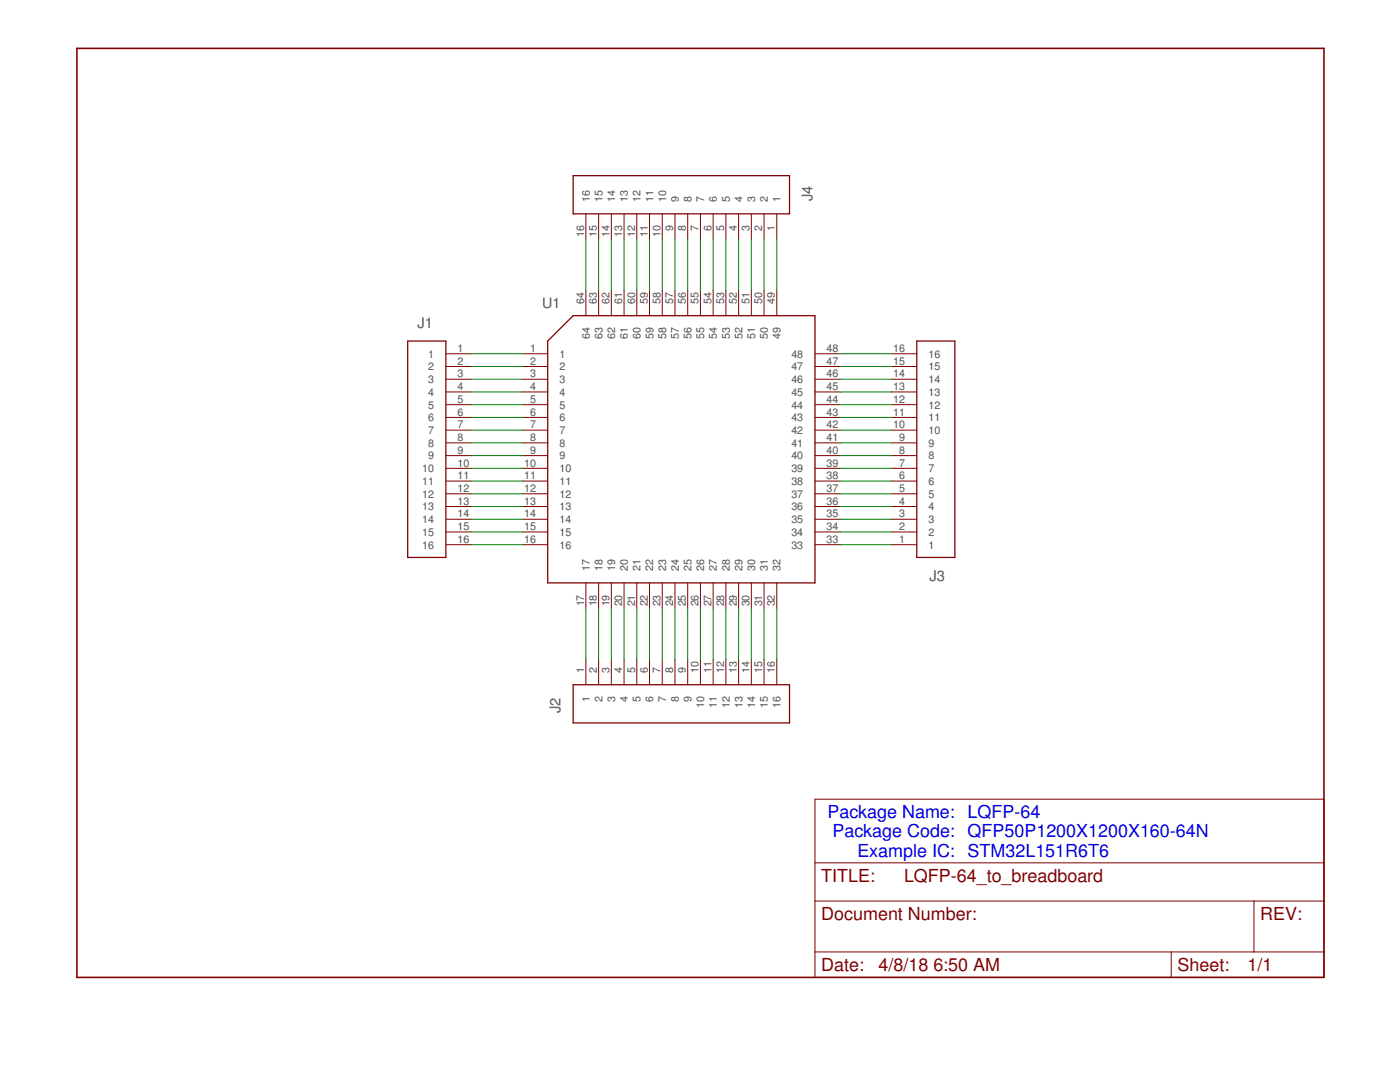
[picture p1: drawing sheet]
<?xml version="1.0" encoding="utf-8"?>
<!DOCTYPE eagle SYSTEM "eagle.dtd">
<eagle version="8.5.1">
<drawing>
<settings>
<setting alwaysvectorfont="no"/>
<setting verticaltext="up"/>
</settings>
<grid distance="0.1" unitdist="inch" unit="inch" style="lines" multiple="2" display="yes" altdistance="0.01" altunitdist="inch" altunit="inch"/>
<schematic xreflabel="%F%N/%S.%C%R" xrefpart="/%S.%C%R">
<libraries>
<library name="SnapEDA">
<symbols>
<symbol name="LETTER_L">
<frame x1="0" y1="0" x2="248.92" y2="185.42" columns="12" rows="17" layer="94" border-left="no" border-top="no" border-right="no" border-bottom="no"/>
</symbol>
<symbol name="DOCFIELD">
<wire x1="0" y1="0" x2="71.12" y2="0" width="0.1016" layer="94"/>
<wire x1="101.6" y1="15.24" x2="87.63" y2="15.24" width="0.1016" layer="94"/>
<wire x1="0" y1="0" x2="0" y2="5.08" width="0.1016" layer="94"/>
<wire x1="0" y1="5.08" x2="71.12" y2="5.08" width="0.1016" layer="94"/>
<wire x1="0" y1="5.08" x2="0" y2="15.24" width="0.1016" layer="94"/>
<wire x1="101.6" y1="15.24" x2="101.6" y2="5.08" width="0.1016" layer="94"/>
<wire x1="71.12" y1="5.08" x2="71.12" y2="0" width="0.1016" layer="94"/>
<wire x1="71.12" y1="5.08" x2="87.63" y2="5.08" width="0.1016" layer="94"/>
<wire x1="71.12" y1="0" x2="101.6" y2="0" width="0.1016" layer="94"/>
<wire x1="87.63" y1="15.24" x2="87.63" y2="5.08" width="0.1016" layer="94"/>
<wire x1="87.63" y1="15.24" x2="0" y2="15.24" width="0.1016" layer="94"/>
<wire x1="87.63" y1="5.08" x2="101.6" y2="5.08" width="0.1016" layer="94"/>
<wire x1="101.6" y1="5.08" x2="101.6" y2="0" width="0.1016" layer="94"/>
<wire x1="0" y1="15.24" x2="0" y2="22.86" width="0.1016" layer="94"/>
<wire x1="101.6" y1="35.56" x2="0" y2="35.56" width="0.1016" layer="94"/>
<wire x1="101.6" y1="35.56" x2="101.6" y2="22.86" width="0.1016" layer="94"/>
<wire x1="0" y1="22.86" x2="101.6" y2="22.86" width="0.1016" layer="94"/>
<wire x1="0" y1="22.86" x2="0" y2="35.56" width="0.1016" layer="94"/>
<wire x1="101.6" y1="22.86" x2="101.6" y2="15.24" width="0.1016" layer="94"/>
<text x="1.27" y="1.27" size="2.54" layer="94">Date:</text>
<text x="12.7" y="1.27" size="2.54" layer="94">&gt;LAST_DATE_TIME</text>
<text x="72.39" y="1.27" size="2.54" layer="94">Sheet:</text>
<text x="86.36" y="1.27" size="2.54" layer="94">&gt;SHEET</text>
<text x="88.9" y="11.43" size="2.54" layer="94">REV:</text>
<text x="1.27" y="19.05" size="2.54" layer="94">TITLE:</text>
<text x="1.27" y="11.43" size="2.54" layer="94">Document Number:</text>
<text x="17.78" y="19.05" size="2.54" layer="94">&gt;DRAWING_NAME</text>
</symbol>
<symbol name="IC-GENERIC-64">
<pin name="1" x="-30.48" y="20.32" length="middle"/>
<pin name="2" x="-30.48" y="17.78" length="middle"/>
<pin name="3" x="-30.48" y="15.24" length="middle"/>
<pin name="4" x="-30.48" y="12.7" length="middle"/>
<pin name="5" x="-30.48" y="10.16" length="middle"/>
<pin name="6" x="-30.48" y="7.62" length="middle"/>
<pin name="7" x="-30.48" y="5.08" length="middle"/>
<pin name="8" x="-30.48" y="2.54" length="middle"/>
<pin name="9" x="-30.48" y="0" length="middle"/>
<pin name="10" x="-30.48" y="-2.54" length="middle"/>
<pin name="11" x="-30.48" y="-5.08" length="middle"/>
<pin name="12" x="-30.48" y="-7.62" length="middle"/>
<pin name="13" x="-30.48" y="-10.16" length="middle"/>
<pin name="14" x="-30.48" y="-12.7" length="middle"/>
<pin name="15" x="-30.48" y="-15.24" length="middle"/>
<pin name="16" x="-30.48" y="-17.78" length="middle"/>
<pin name="17" x="-17.78" y="-30.48" length="middle" rot="R90"/>
<pin name="18" x="-15.24" y="-30.48" length="middle" rot="R90"/>
<pin name="19" x="-12.7" y="-30.48" length="middle" rot="R90"/>
<pin name="20" x="-10.16" y="-30.48" length="middle" rot="R90"/>
<pin name="21" x="-7.62" y="-30.48" length="middle" rot="R90"/>
<pin name="22" x="-5.08" y="-30.48" length="middle" rot="R90"/>
<pin name="23" x="-2.54" y="-30.48" length="middle" rot="R90"/>
<pin name="24" x="0" y="-30.48" length="middle" rot="R90"/>
<pin name="25" x="2.54" y="-30.48" length="middle" rot="R90"/>
<pin name="26" x="5.08" y="-30.48" length="middle" rot="R90"/>
<pin name="27" x="7.62" y="-30.48" length="middle" rot="R90"/>
<pin name="28" x="10.16" y="-30.48" length="middle" rot="R90"/>
<pin name="29" x="12.7" y="-30.48" length="middle" rot="R90"/>
<pin name="30" x="15.24" y="-30.48" length="middle" rot="R90"/>
<pin name="31" x="17.78" y="-30.48" length="middle" rot="R90"/>
<pin name="32" x="20.32" y="-30.48" length="middle" rot="R90"/>
<pin name="33" x="33.02" y="-17.78" length="middle" rot="R180"/>
<pin name="34" x="33.02" y="-15.24" length="middle" rot="R180"/>
<pin name="35" x="33.02" y="-12.7" length="middle" rot="R180"/>
<pin name="36" x="33.02" y="-10.16" length="middle" rot="R180"/>
<pin name="37" x="33.02" y="-7.62" length="middle" rot="R180"/>
<pin name="38" x="33.02" y="-5.08" length="middle" rot="R180"/>
<pin name="39" x="33.02" y="-2.54" length="middle" rot="R180"/>
<pin name="40" x="33.02" y="0" length="middle" rot="R180"/>
<pin name="41" x="33.02" y="2.54" length="middle" rot="R180"/>
<pin name="42" x="33.02" y="5.08" length="middle" rot="R180"/>
<pin name="43" x="33.02" y="7.62" length="middle" rot="R180"/>
<pin name="44" x="33.02" y="10.16" length="middle" rot="R180"/>
<pin name="45" x="33.02" y="12.7" length="middle" rot="R180"/>
<pin name="46" x="33.02" y="15.24" length="middle" rot="R180"/>
<pin name="47" x="33.02" y="17.78" length="middle" rot="R180"/>
<pin name="48" x="33.02" y="20.32" length="middle" rot="R180"/>
<pin name="49" x="20.32" y="33.02" length="middle" rot="R270"/>
<pin name="50" x="17.78" y="33.02" length="middle" rot="R270"/>
<pin name="51" x="15.24" y="33.02" length="middle" rot="R270"/>
<pin name="52" x="12.7" y="33.02" length="middle" rot="R270"/>
<pin name="53" x="10.16" y="33.02" length="middle" rot="R270"/>
<pin name="54" x="7.62" y="33.02" length="middle" rot="R270"/>
<pin name="55" x="5.08" y="33.02" length="middle" rot="R270"/>
<pin name="56" x="2.54" y="33.02" length="middle" rot="R270"/>
<pin name="57" x="0" y="33.02" length="middle" rot="R270"/>
<pin name="58" x="-2.54" y="33.02" length="middle" rot="R270"/>
<pin name="59" x="-5.08" y="33.02" length="middle" rot="R270"/>
<pin name="60" x="-7.62" y="33.02" length="middle" rot="R270"/>
<pin name="61" x="-10.16" y="33.02" length="middle" rot="R270"/>
<pin name="62" x="-12.7" y="33.02" length="middle" rot="R270"/>
<pin name="63" x="-15.24" y="33.02" length="middle" rot="R270"/>
<pin name="64" x="-17.78" y="33.02" length="middle" rot="R270"/>
<wire x1="-25.4" y1="-25.4" x2="27.94" y2="-25.4" width="0.254" layer="94"/>
<wire x1="27.94" y1="-25.4" x2="27.94" y2="27.94" width="0.254" layer="94"/>
<wire x1="27.94" y1="27.94" x2="-20.32" y2="27.94" width="0.254" layer="94"/>
<wire x1="-20.32" y1="27.94" x2="-25.4" y2="22.86" width="0.254" layer="94"/>
<wire x1="-25.4" y1="22.86" x2="-25.4" y2="-25.4" width="0.254" layer="94"/>
<text x="-22.86" y="30.48" size="2.032" layer="95" align="center-right">&gt;NAME</text>
</symbol>
<symbol name="CONNECTOR_16">
<pin name="1" x="-7.62" y="17.78" length="middle"/>
<pin name="2" x="-7.62" y="15.24" length="middle"/>
<pin name="3" x="-7.62" y="12.7" length="middle"/>
<pin name="4" x="-7.62" y="10.16" length="middle"/>
<pin name="5" x="-7.62" y="7.62" length="middle"/>
<pin name="6" x="-7.62" y="5.08" length="middle"/>
<pin name="7" x="-7.62" y="2.54" length="middle"/>
<pin name="8" x="-7.62" y="0" length="middle"/>
<wire x1="-2.54" y1="20.32" x2="-2.54" y2="-22.86" width="0.254" layer="94"/>
<wire x1="-2.54" y1="-22.86" x2="5.08" y2="-22.86" width="0.254" layer="94"/>
<wire x1="5.08" y1="-22.86" x2="5.08" y2="20.32" width="0.254" layer="94"/>
<wire x1="5.08" y1="20.32" x2="-2.54" y2="20.32" width="0.254" layer="94"/>
<text x="0" y="22.86" size="2.0828" layer="95">&gt;NAME</text>
<pin name="9" x="-7.62" y="-2.54" length="middle"/>
<pin name="10" x="-7.62" y="-5.08" length="middle"/>
<pin name="11" x="-7.62" y="-7.62" length="middle"/>
<pin name="12" x="-7.62" y="-10.16" length="middle"/>
<pin name="13" x="-7.62" y="-12.7" length="middle"/>
<pin name="14" x="-7.62" y="-15.24" length="middle"/>
<pin name="15" x="-7.62" y="-17.78" length="middle"/>
<pin name="16" x="-7.62" y="-20.32" length="middle"/>
</symbol>
</symbols>
<devicesets>
<deviceset name="LETTER_L" prefix="FRAME" uservalue="yes">
<gates>
<gate name="G$1" symbol="LETTER_L" x="0" y="0"/>
<gate name="G$2" symbol="DOCFIELD" x="147.32" y="0" addlevel="must"/>
</gates>
<devices>
<device name="">
<technologies>
<technology name=""/>
</technologies>
</device>
</devices>
</deviceset>
<deviceset name="IC_GENERIC_64" prefix="U">
<gates>
<gate name="G$1" symbol="IC-GENERIC-64" x="0" y="0"/>
</gates>
<devices>
<device name="-LQFP" package="QFP50P1200X1200X160-64N">
<connects>
<connect gate="G$1" pin="1" pad="1"/>
<connect gate="G$1" pin="10" pad="10"/>
<connect gate="G$1" pin="11" pad="11"/>
<connect gate="G$1" pin="12" pad="12"/>
<connect gate="G$1" pin="13" pad="13"/>
<connect gate="G$1" pin="14" pad="14"/>
<connect gate="G$1" pin="15" pad="15"/>
<connect gate="G$1" pin="16" pad="16"/>
<connect gate="G$1" pin="17" pad="17"/>
<connect gate="G$1" pin="18" pad="18"/>
<connect gate="G$1" pin="19" pad="19"/>
<connect gate="G$1" pin="2" pad="2"/>
<connect gate="G$1" pin="20" pad="20"/>
<connect gate="G$1" pin="21" pad="21"/>
<connect gate="G$1" pin="22" pad="22"/>
<connect gate="G$1" pin="23" pad="23"/>
<connect gate="G$1" pin="24" pad="24"/>
<connect gate="G$1" pin="25" pad="25"/>
<connect gate="G$1" pin="26" pad="26"/>
<connect gate="G$1" pin="27" pad="27"/>
<connect gate="G$1" pin="28" pad="28"/>
<connect gate="G$1" pin="29" pad="29"/>
<connect gate="G$1" pin="3" pad="3"/>
<connect gate="G$1" pin="30" pad="30"/>
<connect gate="G$1" pin="31" pad="31"/>
<connect gate="G$1" pin="32" pad="32"/>
<connect gate="G$1" pin="33" pad="33"/>
<connect gate="G$1" pin="34" pad="34"/>
<connect gate="G$1" pin="35" pad="35"/>
<connect gate="G$1" pin="36" pad="36"/>
<connect gate="G$1" pin="37" pad="37"/>
<connect gate="G$1" pin="38" pad="38"/>
<connect gate="G$1" pin="39" pad="39"/>
<connect gate="G$1" pin="4" pad="4"/>
<connect gate="G$1" pin="40" pad="40"/>
<connect gate="G$1" pin="41" pad="41"/>
<connect gate="G$1" pin="42" pad="42"/>
<connect gate="G$1" pin="43" pad="43"/>
<connect gate="G$1" pin="44" pad="44"/>
<connect gate="G$1" pin="45" pad="45"/>
<connect gate="G$1" pin="46" pad="46"/>
<connect gate="G$1" pin="47" pad="47"/>
<connect gate="G$1" pin="48" pad="48"/>
<connect gate="G$1" pin="49" pad="49"/>
<connect gate="G$1" pin="5" pad="5"/>
<connect gate="G$1" pin="50" pad="50"/>
<connect gate="G$1" pin="51" pad="51"/>
<connect gate="G$1" pin="52" pad="52"/>
<connect gate="G$1" pin="53" pad="53"/>
<connect gate="G$1" pin="54" pad="54"/>
<connect gate="G$1" pin="55" pad="55"/>
<connect gate="G$1" pin="56" pad="56"/>
<connect gate="G$1" pin="57" pad="57"/>
<connect gate="G$1" pin="58" pad="58"/>
<connect gate="G$1" pin="59" pad="59"/>
<connect gate="G$1" pin="6" pad="6"/>
<connect gate="G$1" pin="60" pad="60"/>
<connect gate="G$1" pin="61" pad="61"/>
<connect gate="G$1" pin="62" pad="62"/>
<connect gate="G$1" pin="63" pad="63"/>
<connect gate="G$1" pin="64" pad="64"/>
<connect gate="G$1" pin="7" pad="7"/>
<connect gate="G$1" pin="8" pad="8"/>
<connect gate="G$1" pin="9" pad="9"/>
</connects>
<technologies>
<technology name=""/>
</technologies>
</device>
</devices>
</deviceset>
<deviceset name="CONNECTOR_16" prefix="J">
<gates>
<gate name="G$1" symbol="CONNECTOR_16" x="0" y="0"/>
</gates>
<devices>
<device name="" package="68000-116HLF">
<connects>
<connect gate="G$1" pin="1" pad="1"/>
<connect gate="G$1" pin="10" pad="10"/>
<connect gate="G$1" pin="11" pad="11"/>
<connect gate="G$1" pin="12" pad="12"/>
<connect gate="G$1" pin="13" pad="13"/>
<connect gate="G$1" pin="14" pad="14"/>
<connect gate="G$1" pin="15" pad="15"/>
<connect gate="G$1" pin="16" pad="16"/>
<connect gate="G$1" pin="2" pad="2"/>
<connect gate="G$1" pin="3" pad="3"/>
<connect gate="G$1" pin="4" pad="4"/>
<connect gate="G$1" pin="5" pad="5"/>
<connect gate="G$1" pin="6" pad="6"/>
<connect gate="G$1" pin="7" pad="7"/>
<connect gate="G$1" pin="8" pad="8"/>
<connect gate="G$1" pin="9" pad="9"/>
</connects>
<technologies>
<technology name=""/>
</technologies>
</device>
<device name="-NO_SQUARE" package="68000-116HLF-NO-SQUARE">
<connects>
<connect gate="G$1" pin="1" pad="1"/>
<connect gate="G$1" pin="10" pad="10"/>
<connect gate="G$1" pin="11" pad="11"/>
<connect gate="G$1" pin="12" pad="12"/>
<connect gate="G$1" pin="13" pad="13"/>
<connect gate="G$1" pin="14" pad="14"/>
<connect gate="G$1" pin="15" pad="15"/>
<connect gate="G$1" pin="16" pad="16"/>
<connect gate="G$1" pin="2" pad="2"/>
<connect gate="G$1" pin="3" pad="3"/>
<connect gate="G$1" pin="4" pad="4"/>
<connect gate="G$1" pin="5" pad="5"/>
<connect gate="G$1" pin="6" pad="6"/>
<connect gate="G$1" pin="7" pad="7"/>
<connect gate="G$1" pin="8" pad="8"/>
<connect gate="G$1" pin="9" pad="9"/>
</connects>
<technologies>
<technology name=""/>
</technologies>
</device>
</devices>
</deviceset>
</devicesets>
</library>
</libraries>
<attributes>
</attributes>
<variantdefs>
</variantdefs>
<classes>
<class number="0" name="default" width="0" drill="0">
</class>
</classes>
<parts>
<part name="FRAME1" library="SnapEDA" deviceset="LETTER_L" device=""/>
<part name="U1" library="SnapEDA" deviceset="IC_GENERIC_64" device="-LQFP"/>
<part name="J1" library="SnapEDA" deviceset="CONNECTOR_16" device=""/>
<part name="J2" library="SnapEDA" deviceset="CONNECTOR_16" device="-NO_SQUARE"/>
<part name="J3" library="SnapEDA" deviceset="CONNECTOR_16" device="-NO_SQUARE"/>
<part name="J4" library="SnapEDA" deviceset="CONNECTOR_16" device="-NO_SQUARE"/>
</parts>
<sheets>
<sheet>
<plain>
<text x="177.8" y="24.13" size="2.54" layer="89">LQFP-64
QFP50P1200X1200X160-64N
STM32L151R6T6</text>
<text x="175.26" y="24.13" size="2.54" layer="89" align="bottom-right">Package Name:
Package Code:
Example IC:</text>
</plain>
<instances>
<instance part="FRAME1" gate="G$1" x="0" y="0"/>
<instance part="FRAME1" gate="G$2" x="147.32" y="0"/>
<instance part="U1" gate="G$1" x="119.38" y="104.14"/>
<instance part="J1" gate="G$1" x="71.12" y="106.68" rot="MR0"/>
<instance part="J2" gate="G$1" x="119.38" y="55.88" rot="MR270"/>
<instance part="J3" gate="G$1" x="170.18" y="104.14" rot="MR180"/>
<instance part="J4" gate="G$1" x="121.92" y="154.94" rot="MR90"/>
</instances>
<busses>
</busses>
<nets>
<net name="N$1" class="0">
<segment>
<pinref part="U1" gate="G$1" pin="1"/>
<pinref part="J1" gate="G$1" pin="1"/>
<wire x1="78.74" y1="124.46" x2="88.9" y2="124.46" width="0.1524" layer="91"/>
</segment>
</net>
<net name="N$2" class="0">
<segment>
<pinref part="U1" gate="G$1" pin="2"/>
<pinref part="J1" gate="G$1" pin="2"/>
<wire x1="78.74" y1="121.92" x2="88.9" y2="121.92" width="0.1524" layer="91"/>
</segment>
</net>
<net name="N$3" class="0">
<segment>
<pinref part="U1" gate="G$1" pin="3"/>
<pinref part="J1" gate="G$1" pin="3"/>
<wire x1="78.74" y1="119.38" x2="88.9" y2="119.38" width="0.1524" layer="91"/>
</segment>
</net>
<net name="N$4" class="0">
<segment>
<pinref part="U1" gate="G$1" pin="4"/>
<pinref part="J1" gate="G$1" pin="4"/>
<wire x1="78.74" y1="116.84" x2="88.9" y2="116.84" width="0.1524" layer="91"/>
</segment>
</net>
<net name="N$5" class="0">
<segment>
<pinref part="U1" gate="G$1" pin="5"/>
<pinref part="J1" gate="G$1" pin="5"/>
<wire x1="78.74" y1="114.3" x2="88.9" y2="114.3" width="0.1524" layer="91"/>
</segment>
</net>
<net name="N$6" class="0">
<segment>
<pinref part="U1" gate="G$1" pin="6"/>
<pinref part="J1" gate="G$1" pin="6"/>
<wire x1="78.74" y1="111.76" x2="88.9" y2="111.76" width="0.1524" layer="91"/>
</segment>
</net>
<net name="N$7" class="0">
<segment>
<pinref part="U1" gate="G$1" pin="7"/>
<pinref part="J1" gate="G$1" pin="7"/>
<wire x1="78.74" y1="109.22" x2="88.9" y2="109.22" width="0.1524" layer="91"/>
</segment>
</net>
<net name="N$8" class="0">
<segment>
<pinref part="U1" gate="G$1" pin="8"/>
<pinref part="J1" gate="G$1" pin="8"/>
<wire x1="78.74" y1="106.68" x2="88.9" y2="106.68" width="0.1524" layer="91"/>
</segment>
</net>
<net name="N$9" class="0">
<segment>
<pinref part="U1" gate="G$1" pin="9"/>
<pinref part="J1" gate="G$1" pin="9"/>
<wire x1="78.74" y1="104.14" x2="88.9" y2="104.14" width="0.1524" layer="91"/>
</segment>
</net>
<net name="N$10" class="0">
<segment>
<pinref part="U1" gate="G$1" pin="10"/>
<pinref part="J1" gate="G$1" pin="10"/>
<wire x1="78.74" y1="101.6" x2="88.9" y2="101.6" width="0.1524" layer="91"/>
</segment>
</net>
<net name="N$11" class="0">
<segment>
<pinref part="U1" gate="G$1" pin="11"/>
<pinref part="J1" gate="G$1" pin="11"/>
<wire x1="78.74" y1="99.06" x2="88.9" y2="99.06" width="0.1524" layer="91"/>
</segment>
</net>
<net name="N$12" class="0">
<segment>
<pinref part="U1" gate="G$1" pin="12"/>
<pinref part="J1" gate="G$1" pin="12"/>
<wire x1="78.74" y1="96.52" x2="88.9" y2="96.52" width="0.1524" layer="91"/>
</segment>
</net>
<net name="N$13" class="0">
<segment>
<pinref part="U1" gate="G$1" pin="13"/>
<pinref part="J1" gate="G$1" pin="13"/>
<wire x1="78.74" y1="93.98" x2="88.9" y2="93.98" width="0.1524" layer="91"/>
</segment>
</net>
<net name="N$14" class="0">
<segment>
<pinref part="U1" gate="G$1" pin="14"/>
<pinref part="J1" gate="G$1" pin="14"/>
<wire x1="78.74" y1="91.44" x2="88.9" y2="91.44" width="0.1524" layer="91"/>
</segment>
</net>
<net name="N$15" class="0">
<segment>
<pinref part="U1" gate="G$1" pin="15"/>
<pinref part="J1" gate="G$1" pin="15"/>
<wire x1="78.74" y1="88.9" x2="88.9" y2="88.9" width="0.1524" layer="91"/>
</segment>
</net>
<net name="N$16" class="0">
<segment>
<pinref part="U1" gate="G$1" pin="16"/>
<pinref part="J1" gate="G$1" pin="16"/>
<wire x1="78.74" y1="86.36" x2="88.9" y2="86.36" width="0.1524" layer="91"/>
</segment>
</net>
<net name="N$17" class="0">
<segment>
<pinref part="U1" gate="G$1" pin="17"/>
<pinref part="J2" gate="G$1" pin="1"/>
<wire x1="101.6" y1="63.5" x2="101.6" y2="73.66" width="0.1524" layer="91"/>
</segment>
</net>
<net name="N$18" class="0">
<segment>
<pinref part="U1" gate="G$1" pin="18"/>
<pinref part="J2" gate="G$1" pin="2"/>
<wire x1="104.14" y1="63.5" x2="104.14" y2="73.66" width="0.1524" layer="91"/>
</segment>
</net>
<net name="N$19" class="0">
<segment>
<pinref part="U1" gate="G$1" pin="19"/>
<pinref part="J2" gate="G$1" pin="3"/>
<wire x1="106.68" y1="63.5" x2="106.68" y2="73.66" width="0.1524" layer="91"/>
</segment>
</net>
<net name="N$20" class="0">
<segment>
<pinref part="U1" gate="G$1" pin="20"/>
<pinref part="J2" gate="G$1" pin="4"/>
<wire x1="109.22" y1="63.5" x2="109.22" y2="73.66" width="0.1524" layer="91"/>
</segment>
</net>
<net name="N$21" class="0">
<segment>
<pinref part="U1" gate="G$1" pin="21"/>
<pinref part="J2" gate="G$1" pin="5"/>
<wire x1="111.76" y1="63.5" x2="111.76" y2="73.66" width="0.1524" layer="91"/>
</segment>
</net>
<net name="N$22" class="0">
<segment>
<pinref part="U1" gate="G$1" pin="22"/>
<pinref part="J2" gate="G$1" pin="6"/>
<wire x1="114.3" y1="63.5" x2="114.3" y2="73.66" width="0.1524" layer="91"/>
</segment>
</net>
<net name="N$23" class="0">
<segment>
<pinref part="U1" gate="G$1" pin="23"/>
<pinref part="J2" gate="G$1" pin="7"/>
<wire x1="116.84" y1="63.5" x2="116.84" y2="73.66" width="0.1524" layer="91"/>
</segment>
</net>
<net name="N$24" class="0">
<segment>
<pinref part="U1" gate="G$1" pin="24"/>
<pinref part="J2" gate="G$1" pin="8"/>
<wire x1="119.38" y1="63.5" x2="119.38" y2="73.66" width="0.1524" layer="91"/>
</segment>
</net>
<net name="N$25" class="0">
<segment>
<pinref part="U1" gate="G$1" pin="25"/>
<pinref part="J2" gate="G$1" pin="9"/>
<wire x1="121.92" y1="63.5" x2="121.92" y2="73.66" width="0.1524" layer="91"/>
</segment>
</net>
<net name="N$26" class="0">
<segment>
<pinref part="U1" gate="G$1" pin="26"/>
<pinref part="J2" gate="G$1" pin="10"/>
<wire x1="124.46" y1="63.5" x2="124.46" y2="73.66" width="0.1524" layer="91"/>
</segment>
</net>
<net name="N$27" class="0">
<segment>
<pinref part="U1" gate="G$1" pin="27"/>
<pinref part="J2" gate="G$1" pin="11"/>
<wire x1="127" y1="63.5" x2="127" y2="73.66" width="0.1524" layer="91"/>
</segment>
</net>
<net name="N$28" class="0">
<segment>
<pinref part="U1" gate="G$1" pin="28"/>
<pinref part="J2" gate="G$1" pin="12"/>
<wire x1="129.54" y1="63.5" x2="129.54" y2="73.66" width="0.1524" layer="91"/>
</segment>
</net>
<net name="N$29" class="0">
<segment>
<pinref part="U1" gate="G$1" pin="29"/>
<pinref part="J2" gate="G$1" pin="13"/>
<wire x1="132.08" y1="63.5" x2="132.08" y2="73.66" width="0.1524" layer="91"/>
</segment>
</net>
<net name="N$30" class="0">
<segment>
<pinref part="U1" gate="G$1" pin="30"/>
<pinref part="J2" gate="G$1" pin="14"/>
<wire x1="134.62" y1="63.5" x2="134.62" y2="73.66" width="0.1524" layer="91"/>
</segment>
</net>
<net name="N$31" class="0">
<segment>
<pinref part="U1" gate="G$1" pin="31"/>
<pinref part="J2" gate="G$1" pin="15"/>
<wire x1="137.16" y1="63.5" x2="137.16" y2="73.66" width="0.1524" layer="91"/>
</segment>
</net>
<net name="N$32" class="0">
<segment>
<pinref part="U1" gate="G$1" pin="32"/>
<pinref part="J2" gate="G$1" pin="16"/>
<wire x1="139.7" y1="63.5" x2="139.7" y2="73.66" width="0.1524" layer="91"/>
</segment>
</net>
<net name="N$33" class="0">
<segment>
<pinref part="U1" gate="G$1" pin="33"/>
<pinref part="J3" gate="G$1" pin="1"/>
<wire x1="162.56" y1="86.36" x2="152.4" y2="86.36" width="0.1524" layer="91"/>
</segment>
</net>
<net name="N$34" class="0">
<segment>
<pinref part="U1" gate="G$1" pin="34"/>
<pinref part="J3" gate="G$1" pin="2"/>
<wire x1="162.56" y1="88.9" x2="152.4" y2="88.9" width="0.1524" layer="91"/>
</segment>
</net>
<net name="N$35" class="0">
<segment>
<pinref part="U1" gate="G$1" pin="35"/>
<pinref part="J3" gate="G$1" pin="3"/>
<wire x1="162.56" y1="91.44" x2="152.4" y2="91.44" width="0.1524" layer="91"/>
</segment>
</net>
<net name="N$36" class="0">
<segment>
<pinref part="U1" gate="G$1" pin="36"/>
<pinref part="J3" gate="G$1" pin="4"/>
<wire x1="162.56" y1="93.98" x2="152.4" y2="93.98" width="0.1524" layer="91"/>
</segment>
</net>
<net name="N$37" class="0">
<segment>
<pinref part="U1" gate="G$1" pin="37"/>
<pinref part="J3" gate="G$1" pin="5"/>
<wire x1="162.56" y1="96.52" x2="152.4" y2="96.52" width="0.1524" layer="91"/>
</segment>
</net>
<net name="N$38" class="0">
<segment>
<pinref part="U1" gate="G$1" pin="38"/>
<pinref part="J3" gate="G$1" pin="6"/>
<wire x1="162.56" y1="99.06" x2="152.4" y2="99.06" width="0.1524" layer="91"/>
</segment>
</net>
<net name="N$39" class="0">
<segment>
<pinref part="U1" gate="G$1" pin="39"/>
<pinref part="J3" gate="G$1" pin="7"/>
<wire x1="162.56" y1="101.6" x2="152.4" y2="101.6" width="0.1524" layer="91"/>
</segment>
</net>
<net name="N$40" class="0">
<segment>
<pinref part="U1" gate="G$1" pin="40"/>
<pinref part="J3" gate="G$1" pin="8"/>
<wire x1="162.56" y1="104.14" x2="152.4" y2="104.14" width="0.1524" layer="91"/>
</segment>
</net>
<net name="N$41" class="0">
<segment>
<pinref part="U1" gate="G$1" pin="41"/>
<pinref part="J3" gate="G$1" pin="9"/>
<wire x1="162.56" y1="106.68" x2="152.4" y2="106.68" width="0.1524" layer="91"/>
</segment>
</net>
<net name="N$42" class="0">
<segment>
<pinref part="U1" gate="G$1" pin="42"/>
<pinref part="J3" gate="G$1" pin="10"/>
<wire x1="162.56" y1="109.22" x2="152.4" y2="109.22" width="0.1524" layer="91"/>
</segment>
</net>
<net name="N$43" class="0">
<segment>
<pinref part="U1" gate="G$1" pin="43"/>
<pinref part="J3" gate="G$1" pin="11"/>
<wire x1="162.56" y1="111.76" x2="152.4" y2="111.76" width="0.1524" layer="91"/>
</segment>
</net>
<net name="N$44" class="0">
<segment>
<pinref part="U1" gate="G$1" pin="44"/>
<pinref part="J3" gate="G$1" pin="12"/>
<wire x1="162.56" y1="114.3" x2="152.4" y2="114.3" width="0.1524" layer="91"/>
</segment>
</net>
<net name="N$45" class="0">
<segment>
<pinref part="U1" gate="G$1" pin="45"/>
<pinref part="J3" gate="G$1" pin="13"/>
<wire x1="162.56" y1="116.84" x2="152.4" y2="116.84" width="0.1524" layer="91"/>
</segment>
</net>
<net name="N$46" class="0">
<segment>
<pinref part="U1" gate="G$1" pin="46"/>
<pinref part="J3" gate="G$1" pin="14"/>
<wire x1="162.56" y1="119.38" x2="152.4" y2="119.38" width="0.1524" layer="91"/>
</segment>
</net>
<net name="N$47" class="0">
<segment>
<pinref part="U1" gate="G$1" pin="47"/>
<pinref part="J3" gate="G$1" pin="15"/>
<wire x1="162.56" y1="121.92" x2="152.4" y2="121.92" width="0.1524" layer="91"/>
</segment>
</net>
<net name="N$48" class="0">
<segment>
<pinref part="U1" gate="G$1" pin="48"/>
<pinref part="J3" gate="G$1" pin="16"/>
<wire x1="162.56" y1="124.46" x2="152.4" y2="124.46" width="0.1524" layer="91"/>
</segment>
</net>
<net name="N$49" class="0">
<segment>
<pinref part="U1" gate="G$1" pin="49"/>
<pinref part="J4" gate="G$1" pin="1"/>
<wire x1="139.7" y1="147.32" x2="139.7" y2="137.16" width="0.1524" layer="91"/>
</segment>
</net>
<net name="N$50" class="0">
<segment>
<pinref part="U1" gate="G$1" pin="50"/>
<pinref part="J4" gate="G$1" pin="2"/>
<wire x1="137.16" y1="147.32" x2="137.16" y2="137.16" width="0.1524" layer="91"/>
</segment>
</net>
<net name="N$51" class="0">
<segment>
<pinref part="U1" gate="G$1" pin="51"/>
<pinref part="J4" gate="G$1" pin="3"/>
<wire x1="134.62" y1="147.32" x2="134.62" y2="137.16" width="0.1524" layer="91"/>
</segment>
</net>
<net name="N$52" class="0">
<segment>
<pinref part="U1" gate="G$1" pin="52"/>
<pinref part="J4" gate="G$1" pin="4"/>
<wire x1="132.08" y1="147.32" x2="132.08" y2="137.16" width="0.1524" layer="91"/>
</segment>
</net>
<net name="N$53" class="0">
<segment>
<pinref part="U1" gate="G$1" pin="53"/>
<pinref part="J4" gate="G$1" pin="5"/>
<wire x1="129.54" y1="147.32" x2="129.54" y2="137.16" width="0.1524" layer="91"/>
</segment>
</net>
<net name="N$54" class="0">
<segment>
<pinref part="U1" gate="G$1" pin="54"/>
<pinref part="J4" gate="G$1" pin="6"/>
<wire x1="127" y1="147.32" x2="127" y2="137.16" width="0.1524" layer="91"/>
</segment>
</net>
<net name="N$55" class="0">
<segment>
<pinref part="U1" gate="G$1" pin="55"/>
<pinref part="J4" gate="G$1" pin="7"/>
<wire x1="124.46" y1="147.32" x2="124.46" y2="137.16" width="0.1524" layer="91"/>
</segment>
</net>
<net name="N$56" class="0">
<segment>
<pinref part="U1" gate="G$1" pin="56"/>
<pinref part="J4" gate="G$1" pin="8"/>
<wire x1="121.92" y1="147.32" x2="121.92" y2="137.16" width="0.1524" layer="91"/>
</segment>
</net>
<net name="N$57" class="0">
<segment>
<pinref part="U1" gate="G$1" pin="57"/>
<pinref part="J4" gate="G$1" pin="9"/>
<wire x1="119.38" y1="147.32" x2="119.38" y2="137.16" width="0.1524" layer="91"/>
</segment>
</net>
<net name="N$58" class="0">
<segment>
<pinref part="U1" gate="G$1" pin="58"/>
<pinref part="J4" gate="G$1" pin="10"/>
<wire x1="116.84" y1="147.32" x2="116.84" y2="137.16" width="0.1524" layer="91"/>
</segment>
</net>
<net name="N$59" class="0">
<segment>
<pinref part="U1" gate="G$1" pin="59"/>
<pinref part="J4" gate="G$1" pin="11"/>
<wire x1="114.3" y1="147.32" x2="114.3" y2="137.16" width="0.1524" layer="91"/>
</segment>
</net>
<net name="N$60" class="0">
<segment>
<pinref part="U1" gate="G$1" pin="60"/>
<pinref part="J4" gate="G$1" pin="12"/>
<wire x1="111.76" y1="147.32" x2="111.76" y2="137.16" width="0.1524" layer="91"/>
</segment>
</net>
<net name="N$61" class="0">
<segment>
<pinref part="U1" gate="G$1" pin="61"/>
<pinref part="J4" gate="G$1" pin="13"/>
<wire x1="109.22" y1="147.32" x2="109.22" y2="137.16" width="0.1524" layer="91"/>
</segment>
</net>
<net name="N$62" class="0">
<segment>
<pinref part="U1" gate="G$1" pin="62"/>
<pinref part="J4" gate="G$1" pin="14"/>
<wire x1="106.68" y1="147.32" x2="106.68" y2="137.16" width="0.1524" layer="91"/>
</segment>
</net>
<net name="N$63" class="0">
<segment>
<pinref part="U1" gate="G$1" pin="63"/>
<pinref part="J4" gate="G$1" pin="15"/>
<wire x1="104.14" y1="147.32" x2="104.14" y2="137.16" width="0.1524" layer="91"/>
</segment>
</net>
<net name="N$64" class="0">
<segment>
<pinref part="U1" gate="G$1" pin="64"/>
<pinref part="J4" gate="G$1" pin="16"/>
<wire x1="101.6" y1="147.32" x2="101.6" y2="137.16" width="0.1524" layer="91"/>
</segment>
</net>
</nets>
</sheet>
</sheets>
<errors>
<approved hash="113,1,124.356,92.606,FRAME1,,,,,"/>
</errors>
</schematic>
</drawing>
<compatibility>
<note version="6.3" minversion="6.2.2" severity="warning">
Since Version 6.2.2 text objects can contain more than one line,
which will not be processed correctly with this version.
</note>
</compatibility>
</eagle>
